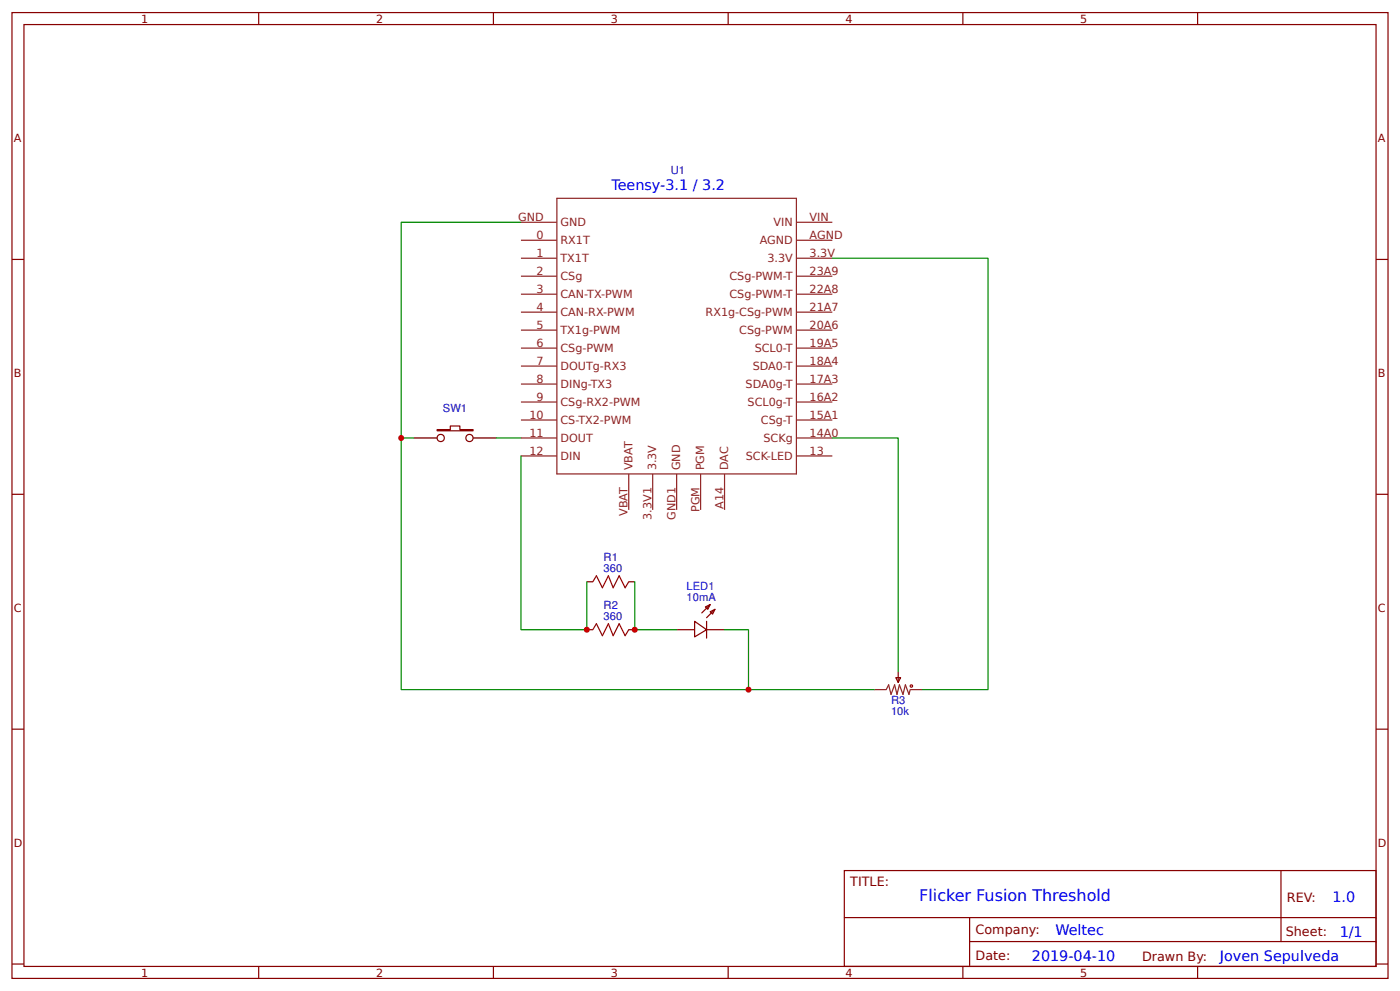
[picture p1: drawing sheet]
<svg xmlns="http://www.w3.org/2000/svg" width="309mm" height="219mm" viewBox="0 0 309 219" stroke-linecap="round" stroke-linejoin="round" font-family="sans-serif">
<g fill="none" stroke="#800" stroke-width=".26">
<path d="M2.6 2.8h304.1v213.2h-304.1zM5.3 5.4h298.7v208h-298.7zM57.1 2.8v2.6M109 2.8v2.6M160.9 2.8v2.6M212.7 2.8v2.6M264.6 2.8v2.6M2.6 57.3h2.7M304 57.3h2.7M96.6 94.9h2.9v-.8h2.1v.8h2.9v.2h-7.9zM2.6 109.1h2.7M304 109.1h2.7"/>
<path d="M129.6 128.5h1.4M129.6 139h1.4M138.9 128.5h1.3M138.9 139h1.3M149.5 139h4M153.5 137.2l2.6 1.8-2.6 1.6zM155.8 134l1.1-.5-.5 1zM156.1 139h4M156.1 137.2v3.7M156.9 135.1l1.1-.6-.6 1.1zM156.9 133.5l-1.9 1.8M158 134.5l-1.9 1.9"/>
<path d="M197.9 149.6h1.1l-.6 1.1zM198.4 148.3v2.4M2.6 161h2.7M304 161h2.7M186.5 192.2h117.5v21.2h-117.5zM283 192.2v15.7M2.6 212.9h2.7M57.1 213.4v2.6M109 213.4v2.6M160.9 213.4v2.6M186.6 202.6h117.3M212.7 213.4v2.6"/>
<path d="M214.2 207.9h89.7M214.2 202.6v10.6M264.6 213.4v2.6M304 212.9h2.7"/>
<circle cx="97.4" cy="96.7" r=".8"/>
<circle cx="103.7" cy="96.7" r=".8"/>
</g>
<g fill="none" stroke="#8d2323" stroke-width=".26">
<path d="M115.1 57h7.9M115.1 53h7.9M115.1 49.1h7.9M123 43.8h52.9v60.8h-52.9zM175.9 57h8M175.9 53h8M175.9 49.1h8M115.1 76.9h7.9M115.1 72.9h7.9M115.1 68.9h7.9M115.1 65h7.9M115.1 61h7.9"/>
<path d="M175.9 76.9h8M175.9 72.9h8M175.9 68.9h8M175.9 65h8M175.9 61h8M115.1 96.7h7.9M115.1 92.7h7.9M115.1 88.8h7.9M115.1 84.8h7.9M115.1 80.8h7.9M175.9 96.7h8M175.9 92.7h8"/>
<path d="M175.9 88.8h8M175.9 84.8h8M175.9 80.8h8M115.1 100.7h7.9M138.9 104.6v8M144.2 104.6v8M149.5 104.6v8M154.8 104.6v8M160.1 104.6v8M175.9 100.7h8M193.1 152.3h2.7l.5-1.1 .5 2.1 .8-2.1 .6 2.1 .5-2.1 .8 2.1 .5-2.1 .8 2.1 .3-1h2.6"/>
</g>
<g fill="none" stroke="#a00000" stroke-width=".26">
<path d="M131 128.5l.8-1.4 1.3 2.7 1.3-2.7 1.1 2.7 1.3-2.7 1.3 2.7 .8-1.3M131 139l.8-1.3 1.3 2.7 1.3-2.7 1.1 2.7 1.3-2.7 1.3 2.7 .8-1.4"/>
<circle cx="201.3" cy="151.5" r=".26"/>
</g>
<path d="M91.3 96.7h5.3M104.5 96.7h5.3" fill="none" stroke="#000" stroke-width=".26"/>
<path d="M115.1 49.1h-26.5v47.6h2.7M183.9 57h34.4v95.3h-14.6M88.6 96.7v55.6h104.5M109.8 96.7h5.3M183.9 96.7h14.5v51.6M115.1 100.7v38.3h14.5v-10.5M140.2 128.5v10.5h9.3M160.1 139h5.3v13.3" fill="none" stroke="#080" stroke-width=".26"/>
<g fill="#c00">
<circle cx="129.6" cy="139" r=".66"/>
<circle cx="88.6" cy="96.7" r=".66"/>
<circle cx="140.2" cy="139" r=".66"/>
<circle cx="165.4" cy="152.3" r=".66"/>
</g>
<text font-size="3.5" fill="#00f" x="203.1" y="199">Flicker Fusion Threshold</text>
<g font-size="3.2" fill="#00f">
<text x="135.1" y="41.9">Teensy-3.1 / 3.2</text>
<text x="294.4" y="199.2">1.0</text>
<text x="233.2" y="206.3">Weltec</text>
<text x="296" y="206.9">1/1</text>
<text x="228" y="212.2">2019-04-10</text>
<text x="269.5" y="212.1">Joven Sepulveda</text>
</g>
<g font-size="2.8" fill="#800">
<text x="187.9" y="195.7">TITLE:</text>
<text x="284.3" y="199.2">REV:</text>
<text x="215.5" y="206.3">Company:</text>
<text x="284.1" y="206.8">Sheet:</text>
<text x="215.5" y="212.1">Date:</text>
<text x="252.3" y="212.1">Drawn By:</text>
</g>
<g font-size="2.5" fill="#800">
<text x="31.2" y="5">1</text>
<text x="83.1" y="5">2</text>
<text x="134.9" y="5">3</text>
<text x="186.8" y="5">4</text>
<text x="238.7" y="5">5</text>
<text x="3" y="31.4">A</text>
<text x="304.4" y="31.4">A</text>
<text x="3" y="83.2">B</text>
<text x="304.4" y="83.2">B</text>
<text x="3" y="135.1">C</text>
<text x="304.4" y="135.1">C</text>
<text x="3" y="186.9">D</text>
<text x="304.4" y="186.9">D</text>
<text x="31.2" y="215.6">1</text>
<text x="83.1" y="215.6">2</text>
<text x="134.9" y="215.6">3</text>
<text x="186.8" y="215.6">4</text>
<text x="238.7" y="215.6">5</text>
</g>
<g font-size="2.5" fill="#000080">
<text x="148.2" y="38.4">U1</text>
<text x="97.9" y="90.9">SW1</text>
<text x="133.4" y="124">R1</text>
<text x="133.4" y="126.3">360</text>
<text x="151.7" y="130.3">LED1</text>
<text x="133.4" y="136.9">360</text>
<text x="133.4" y="134.5">R2</text>
<text x="151.7" y="132.7">10mA</text>
<text x="196.9" y="155.4">R3</text>
<text x="196.9" y="157.8">10k</text>
</g>
<g font-size="2.5" fill="#8d2323">
<text x="114.5" y="48.8">GND</text>
<text x="118.5" y="52.8">0</text>
<text x="123.8" y="53.8">RX1T</text>
<text x="123.8" y="49.9">GND</text>
<text x="167.8" y="53.8">AGND</text>
<text x="170.9" y="49.9">VIN</text>
<text x="178.9" y="48.8">VIN</text>
<text x="178.9" y="52.8">AGND</text>
<text x="118.5" y="56.8">1</text>
<text x="123.8" y="57.8">TX1T</text>
<text x="169.5" y="57.8">3.3V</text>
<text x="178.9" y="56.8">3.3V</text>
<text x="118.5" y="64.7">3</text>
<text x="118.5" y="60.7">2</text>
<text x="123.8" y="65.7">CAN-TX-PWM</text>
<text x="123.8" y="61.8">CSg</text>
<text x="161.2" y="61.8">CSg-PWM-T</text>
<text x="161.2" y="65.7">CSg-PWM-T</text>
<text x="178.9" y="60.7">23A9</text>
<text x="178.9" y="64.7">22A8</text>
<text x="118.5" y="68.7">4</text>
<text x="123.8" y="69.7">CAN-RX-PWM</text>
<text x="155.9" y="69.7">RX1g-CSg-PWM</text>
<text x="178.9" y="68.7">21A7</text>
<text x="118.5" y="76.6">6</text>
<text x="118.5" y="72.6">5</text>
<text x="123.8" y="77.7">CSg-PWM</text>
<text x="123.8" y="73.7">TX1g-PWM</text>
<text x="163.3" y="73.7">CSg-PWM</text>
<text x="166.7" y="77.7">SCL0-T</text>
<text x="178.9" y="72.6">20A6</text>
<text x="178.9" y="76.6">19A5</text>
<text x="118.5" y="80.6">7</text>
<text x="123.8" y="81.6">DOUTg-RX3</text>
<text x="166.3" y="81.6">SDA0-T</text>
<text x="178.9" y="80.6">18A4</text>
<text x="118.5" y="88.5">9</text>
<text x="118.5" y="84.5">8</text>
<text x="123.8" y="89.6">CSg-RX2-PWM</text>
<text x="123.8" y="85.6">DINg-TX3</text>
<text x="164.7" y="85.6">SDA0g-T</text>
<text x="165.2" y="89.6">SCL0g-T</text>
<text x="178.9" y="84.5">17A3</text>
<text x="178.9" y="88.5">16A2</text>
<text x="117" y="92.5">10</text>
<text x="123.8" y="93.5">CS-TX2-PWM</text>
<text x="168.1" y="93.5">CSg-T</text>
<text x="178.9" y="92.5">15A1</text>
<text x="117" y="100.4">12</text>
<text x="117" y="96.4">11</text>
<text x="123.8" y="101.5">DIN</text>
<text x="123.8" y="97.5">DOUT</text>
<text x="164.8" y="101.5">SCK-LED</text>
<text x="168.7" y="97.5">SCKg</text>
<text x="178.9" y="96.4">14A0</text>
<text x="178.9" y="100.4">13</text>
<text x="139.7" y="103.8" transform="rotate(-90 139.7 103.8)">VBAT</text>
<text x="145" y="103.8" transform="rotate(-90 145 103.8)">3.3V</text>
<text x="150.3" y="103.8" transform="rotate(-90 150.3 103.8)">GND</text>
<text x="155.6" y="103.8" transform="rotate(-90 155.6 103.8)">PGM</text>
<text x="160.9" y="103.8" transform="rotate(-90 160.9 103.8)">DAC</text>
<text x="138.6" y="113.9" transform="rotate(-90 138.6 113.9)">VBAT</text>
<text x="154.5" y="113.1" transform="rotate(-90 154.5 113.1)">PGM</text>
<text x="159.8" y="112.4" transform="rotate(-90 159.8 112.4)">A14</text>
<text x="143.9" y="114.7" transform="rotate(-90 143.9 114.7)">3.3V1</text>
<text x="149.2" y="114.8" transform="rotate(-90 149.2 114.8)">GND1</text>
</g>
</svg>
